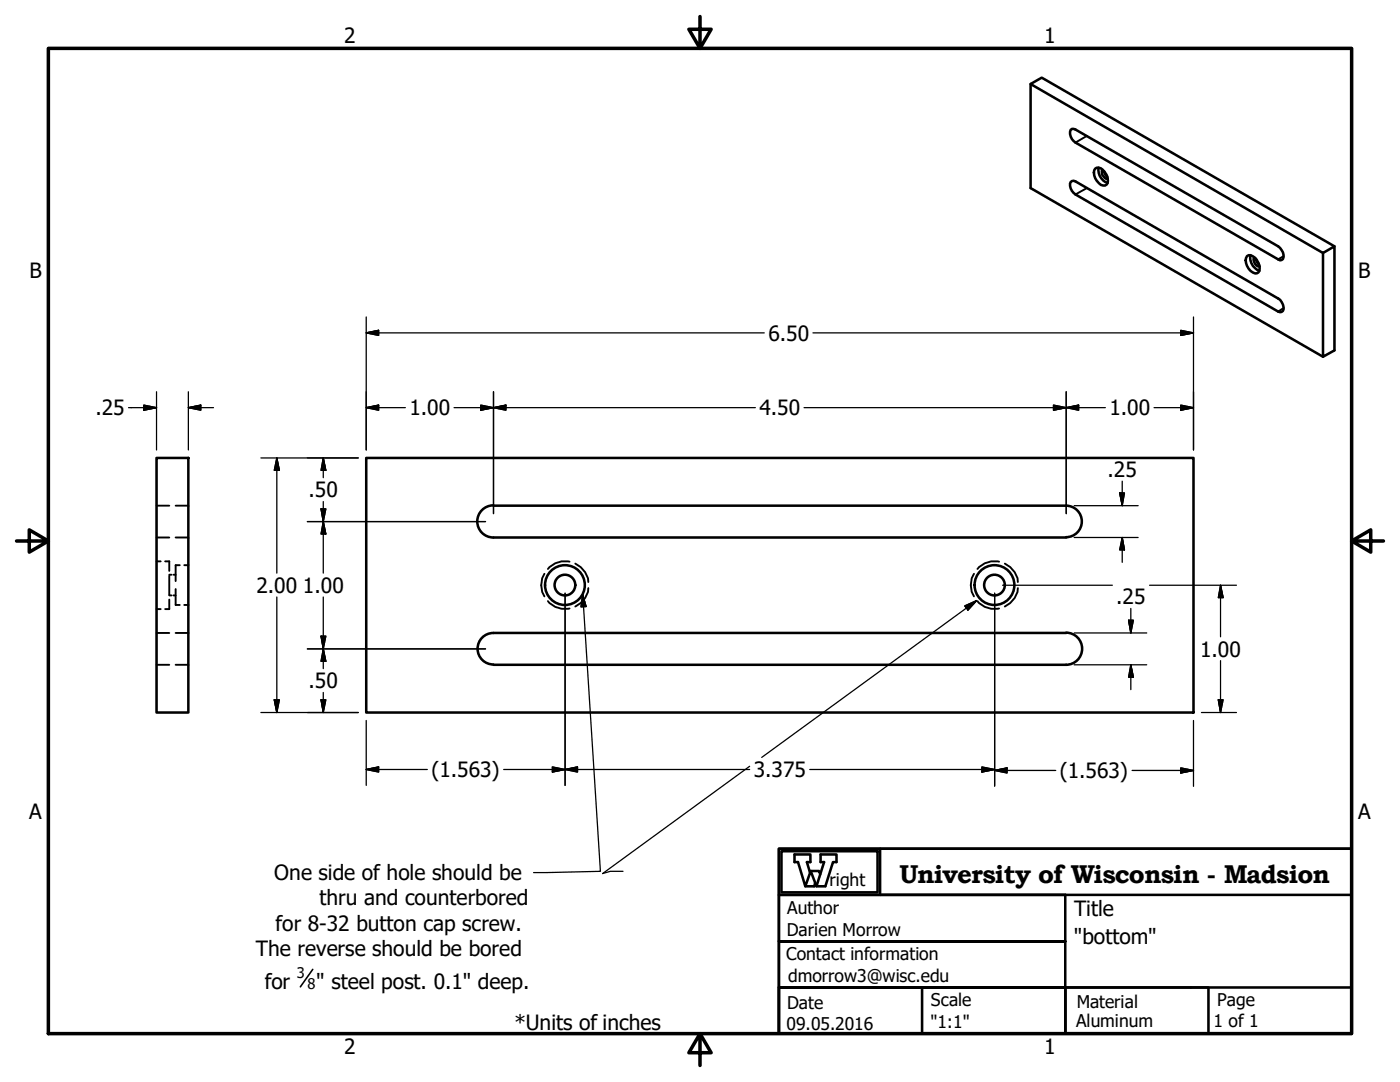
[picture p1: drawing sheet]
<svg xmlns="http://www.w3.org/2000/svg" width="279mm" height="216mm" viewBox="0 0 279 216" stroke-linecap="round" stroke-linejoin="round" font-family="sans-serif">
<!-- layer: Hidden (ANSI) -->
<g fill="none" stroke="#000" stroke-width=".38">
<path d="M31.2 112h.9M31.2 100.9h2.6M31.2 107.3h2.6M33 112h.8v1.9M33.8 114.9v3.8M33.8 119.6v1.9h-.8M33.8 114.7h.4M33.8 118.8h.4M34.6 114.7h.5M34.6 118.8h.5M35.1 100.9h2.5M35.1 107.3h2.5"/>
<path d="M35.1 117.5v3.2h.8M35.9 112.8h-.8v3.2M36.8 112.8h.8M108.6 114.5a4.3 4.3 0 0 0 0 4.5M109.3 120a4.3 4.3 0 0 0 4.4 1.4M113.7 112.1a4.4 4.4 0 0 0-4.4 1.4M114.8 112.5a4.4 4.4 0 0 1 2.6 3.6M117.4 117.3a4.4 4.4 0 0 1-2.6 3.7M194.4 114.5a4.3 4.3 0 0 0 0 4.5M195.1 120a4.3 4.3 0 0 0 4.3 1.4M199.4 112.1a4.4 4.4 0 0 0-4.3 1.4M200.5 112.5a4.4 4.4 0 0 1 2.6 3.6"/>
<path d="M203.1 117.3a4.4 4.4 0 0 1-2.6 3.7M31.2 121.5h.9M31.2 126.3h2.6M31.2 132.7h2.6M35.1 126.3h2.5M35.1 132.7h2.5M36.8 120.7h.8"/>
</g>
<!-- layer: Visible (ANSI) -->
<g fill="none" stroke="#000" stroke-width=".51">
<path d="M205.7 16.8l58.3 33.7 2.3-1.4v20.8l-2.3 1.3v-20.7M214.6 36.2a.69 .69 0 0 0-1 .4 2.36 2.36 0 0 0 1 2.2M218.6 33.7a1.14 1.14 0 0 1 1.6 .3 2.37 2.37 0 0 1 .7 2.8 1.14 1.14 0 0 1-1.6-.3 2.37 2.37 0 0 1-.7-2.8zM219.3 33.5a2.71 2.71 0 0 0 1.7 3M220 33.8a1.2 1.2 0 0 0 1 1.8M220.3 34.2l.2 .5 .5 .5M248.9 51.1a1.14 1.14 0 0 1 1.5 .3 2.47 2.47 0 0 1 .7 3 1.14 1.14 0 0 1-1.5-.4 2.47 2.47 0 0 1-.7-2.9zM249.6 50.9a2.83 2.83 0 0 0 1.7 3.1M250.3 51.4a1.31 1.31 0 0 0 1.1 1.7M250.6 51.6l.2 .7 .5 .5M266.3 49.1l-58.4-33.6-2.2 1.3v20.7l58.3 33.7M31.2 91.4h6.4v50.8h-6.4z"/>
<path d="M73.1 91.4h165.1v50.8h-165.1zM98.5 100.8a3.2 3.2 0 0 0-3.3 3.2 3.2 3.2 0 0 0 3.3 3.3M98.5 100.9h114.3M98.5 107.3h114.3M212.8 100.9a3.1 3.1 0 0 1 3.1 3.1 3.1 3.1 0 0 1-3.1 3.2M98.5 126.3a3.1 3.1 0 0 0-3.2 3.1 3.1 3.1 0 0 0 3.2 3.2M98.5 126.3h114.3M98.5 132.7h114.3M212.8 126.2a3.2 3.2 0 0 1 3.2 3.2 3.2 3.2 0 0 1-3.2 3.3"/>
<circle cx="112.7" cy="116.7" r="2.06"/>
<circle cx="112.7" cy="116.7" r="4"/>
<circle cx="198.5" cy="116.7" r="2.06"/>
<circle cx="198.5" cy="116.7" r="4"/>
</g>
<!-- layer: Visible Narrow (ANSI) -->
<path d="M216.9 37.5l-2.3 1.3M216.9 27.1l-2.3 1.3M256.2 51.1l-1.1 .7M256.2 61.5l-1.1 .7" fill="none" stroke="#000" stroke-width=".38"/>
<path d="M213.7 25.9l.2-.2 .7 .1 40.5 23.3a2.19 2.19 0 0 1 .9 2.6l-.5 .2-.4-.1-40.5-23.4a2.19 2.19 0 0 1-.9-2.5zM214.6 36.2l40.5 23.4a2.14 2.14 0 0 1 .9 2.4l-.5 .3-.4-.1-40.5-23.4" fill="none" stroke="#000" stroke-width=".51"/>
<!-- layer: Border (ANSI) -->
<path d="M9.7 9.7h260v196.5h-260zM139.7 3.3v6.4l-2.2-3.9h4.4l-2.2 3.9M3.3 107.9h6.4l-3.9-2.2v4.5l3.9-2.3M269.7 107.9l3.9 2.3v-4.5l-3.9 2.2h6.4M139.7 206.2l2.2 3.9h-4.4l2.2-3.9v6.4" fill="none" stroke="#000" stroke-width=".7"/>
<!-- layer: Title (ANSI) -->
<path d="M155.4 178.6v9.2h57.2v18.4h-57.2v-9.2h57.2h-57.2v-9.2h57.2v-9.2zM155.4 169.4h114.3v9.2h-114.3zM155.4 169.4h114.3v36.8h-114.3zM156 169.9h19.1v8.2h-19.1zM161.7 174.2l-.7-2.2h.7v-1.5h-3.1v1.5h.7l1.4 4.8 1.1-3 1.1 3h1.8l1.5-4.8h.7v-1.5h-3.1v1.5h.7l-1.6 4.8M161.8 173.8h1.6l.3 .6M162.7 176.1l-.2 .7h-1.8M175.6 169.4v9.2M155.4 197h28.6v9.2h-28.6zM212.6 197h28.6v9.2h-28.6zM212.6 197h57.1v9.2h-57.1z" fill="none" stroke="#000" stroke-width=".51"/>
<!-- layer: Dimension (ANSI) -->
<g fill="none" stroke="#000" stroke-width=".25">
<path d="M31.2 78.2v11.6M37.6 78.2v11.6M73.1 66.4l2.5-.5v1zM73.1 66.4h79.4M73.1 63.2v26.6M98.5 78.2v24.3M162.2 66.4h76M212.8 78.2v24.3M235.6 65.9l2.6 .5-2.6 .5zM238.2 63.2v26.6M25.7 81.3h5.5M28.7 80.8l2.5 .5-2.5 .6z"/>
<path d="M37.6 81.3l2.5-.5v1.1zM37.6 81.3h5M52.1 91.4h19.4M55.2 91.4l.6 2.5h-1.1zM55.2 91.4v23M64.5 91.4l.5 2.5h-.9zM64.5 91.4v3.9M73.1 81.3l2.5-.5v1.1zM73.1 81.3h7.8M90.6 81.3h60.1M95.9 80.8l2.6 .5-2.6 .6zM98.5 81.3l2.5-.5v1.1z"/>
<path d="M160.5 81.3h60.1M210.2 80.8l2.6 .5-2.6 .6zM212.8 81.3l2.5-.5v1.1zM223.5 98.4h.9l-.4 2.5zM224 96v4.9M230.3 81.3h7.9M235.6 80.8l2.6 .5-2.6 .6zM55.2 119.1v23.1M61.3 104.1h35.6M64.1 101.5h.9l-.5 2.6zM64.5 104.1l.5 2.5h-.9zM64.5 100.1v14.3"/>
<path d="M64.5 119.1v14.3M112.8 118.4v38.3M198.5 118.4v38.5M200.1 116.8h21.9M214.4 100.9h12.7M214.4 107.3h12.7M224 107.3l.4 2.4h-.9zM224 107.3v4.9M229.4 116.8h17.4M243.6 116.8l.5 2.5h-1zM243.6 116.8v10.3M54.7 139.6h1.1l-.6 2.6z"/>
<path d="M61.3 129.5h35.6M64.1 139.6h.9l-.5 2.6zM64.1 126.9h.9l-.5 2.6zM64.5 129.5l.5 2.5h-.9zM64.5 138.2v4M214.4 126.3h14.5M214.4 132.7h14.5M225.2 123.8h1l-.5 2.5zM225.7 132.7l.5 2.4h-1zM225.7 121.4v4.9M225.7 132.7v4.9M243.1 139.6h1l-.5 2.6z"/>
<path d="M243.6 131.8v10.4M52.1 142.2h19.4M73.1 153.5l2.5-.5v1.1zM73.1 143.8v12.9M73.1 153.5h12.2M100.5 153.5h49.1M110.2 153l2.6 .5-2.6 .6zM112.8 153.5l2.5-.5v1.1zM161.6 153.5h36.9M196 153l2.5 .5-2.5 .6zM198.5 153.7l2.5-.5v1zM198.5 153.7h12.2"/>
<path d="M225.9 153.7h12.3M235.6 153.2l2.6 .5-2.6 .5zM238.2 143.8v13.1M239.8 142.2h7"/>
</g>
<g fill="#000" stroke="#000" stroke-width=".25">
<path d="M73.1 66.4l2.5-.5zM73.1 66.4l2.5-.5v1zM235.6 66.9l2.6-.5zM235.6 65.9l2.6 .5-2.6 .5zM28.7 81.9l2.5-.6zM28.7 80.8l2.5 .5-2.5 .6zM37.6 81.3l2.5-.5zM37.6 81.3l2.5-.5v1.1zM55.2 91.4l.6 2.5zM55.2 91.4l.6 2.5h-1.1zM64.5 91.4l.5 2.5zM64.5 91.4l.5 2.5h-.9z"/>
<path d="M73.1 81.3l2.5-.5zM73.1 81.3l2.5-.5v1.1zM95.9 81.9l2.6-.6zM95.9 80.8l2.6 .5-2.6 .6zM98.5 81.3l2.5-.5zM98.5 81.3l2.5-.5v1.1zM210.2 81.9l2.6-.6zM210.2 80.8l2.6 .5-2.6 .6zM212.8 81.3l2.5-.5zM212.8 81.3l2.5-.5v1.1zM223.5 98.4l.5 2.5zM223.5 98.4h.9l-.4 2.5z"/>
<path d="M235.6 81.9l2.6-.6zM235.6 80.8l2.6 .5-2.6 .6zM64.1 101.5l.4 2.6zM64.1 101.5h.9l-.5 2.6zM64.5 104.1l.5 2.5zM64.5 104.1l.5 2.5h-.9zM224 107.3l.4 2.4zM224 107.3l.4 2.4h-.9zM243.6 116.8l.5 2.5zM243.6 116.8l.5 2.5h-1zM54.7 139.6l.5 2.6zM54.7 139.6h1.1l-.6 2.6z"/>
<path d="M64.1 139.6l.4 2.6zM64.1 139.6h.9l-.5 2.6zM64.1 126.9l.4 2.6zM64.1 126.9h.9l-.5 2.6zM64.5 129.5l.5 2.5zM64.5 129.5l.5 2.5h-.9zM225.2 123.8l.5 2.5zM225.2 123.8h1l-.5 2.5zM225.7 132.7l.5 2.4zM225.7 132.7l.5 2.4h-1zM243.1 139.6l.5 2.6zM243.1 139.6h1l-.5 2.6z"/>
<path d="M73.1 153.5l2.5-.5zM73.1 153.5l2.5-.5v1.1zM110.2 154.1l2.6-.6zM110.2 153l2.6 .5-2.6 .6zM112.8 153.5l2.5-.5zM112.8 153.5l2.5-.5v1.1zM196 154.1l2.5-.6zM196 153l2.5 .5-2.5 .6zM198.5 153.7l2.5-.5zM198.5 153.7l2.5-.5v1zM235.6 154.2l2.6-.5zM235.6 153.2l2.6 .5-2.6 .5z"/>
</g>
<!-- layer: Symbol (ANSI) -->
<path d="M116.3 118.6l.7 2.4-1 .1zM116.3 118.6l3.5 55.3-13.3 .2M194.9 119.8l-42.9 31.3M192.5 120.9l2.4-1.1-1.7 1.9zM149.6 152.9l-29.3 21.4 1.5-.4h2.5" fill="none" stroke="#000" stroke-width=".25"/>
<path d="M116.3 118.6l.7 2.4zM116.3 118.6l.7 2.4-1 .1zM194.9 119.9l-1.7 1.8zM192.5 120.9l2.4-1-1.7 1.8z" fill="#000" stroke="#000" stroke-width=".25"/>
<path d="M62.4 193.4l-2.5 3.5" fill="none" stroke="#000" stroke-width=".32"/>
<text font-size="5.1" x="179.5" y="176.1">University of Wisconsin - Madsion</text>
<g font-size="4.2">
<text x="68.7" y="8.6">2</text>
<text x="208.4" y="8.6">1</text>
<text x="5.9" y="55.5">B</text>
<text x="271.1" y="55.5">B</text>
<text x="153.4" y="67.9">6.50</text>
<text x="19" y="82.9">.25</text>
<text x="81.7" y="82.9">1.00</text>
<text x="151.6" y="82.9">4.50</text>
<text x="221.4" y="82.9">1.00</text>
<text x="221" y="95.1">.25</text>
<text x="61.6" y="99.3">.50</text>
<text x="51.2" y="118.3">2.00</text>
<text x="60.5" y="118.3">1.00</text>
<text x="222.8" y="120.5">.25</text>
<text x="239.5" y="131">1.00</text>
<text x="61.6" y="137.4">.50</text>
<text x="86.1" y="155.1">(1.563)</text>
<text x="150.4" y="155.1">3.375</text>
<text x="211.5" y="155.3">(1.563)</text>
<text x="5.8" y="163.4">A</text>
<text x="271" y="163.4">A</text>
<text x="54.7" y="175.6">One side of hole should be</text>
<text x="55" y="185.7">for 8-32 button cap screw.</text>
<text x="63.8" y="180.7">thru and counterbored</text>
<text x="214.4" y="182.8">Title</text>
<text x="51.1" y="190.7">The reverse should be bored</text>
<text x="214.3" y="188.3">&quot;bottom&quot;</text>
<text x="52.8" y="197.4">for</text>
<text x="63.1" y="197.4">&quot; steel post. 0.1&quot; deep.</text>
<text x="102.7" y="205.5">*Units of inches</text>
<text x="68.7" y="210.3">2</text>
<text x="208.4" y="210.3">1</text>
</g>
<g font-size="3.5">
<text x="165.5" y="176.8">right</text>
<text x="157.1" y="182.3">Author</text>
<text x="156.9" y="191.6">Contact information</text>
<text x="157" y="186.7">Darien Morrow</text>
<text x="157.3" y="195.9">dmorrow3@wisc.edu</text>
<text x="157.1" y="201.3">Date</text>
<text x="185.8" y="200.8">Scale</text>
<text x="214.9" y="201">Material</text>
<text x="242.9" y="200.8">Page</text>
<text x="157" y="205.5">09.05.2016</text>
<text x="185.7" y="205.2">&quot;1:1&quot;</text>
<text x="214.8" y="204.9">Aluminum</text>
<text x="242.2" y="205">1 of 1</text>
</g>
<g font-size="2.9">
<text x="59.2" y="195.1">3</text>
<text x="61.3" y="197.4">8</text>
</g>
</svg>
